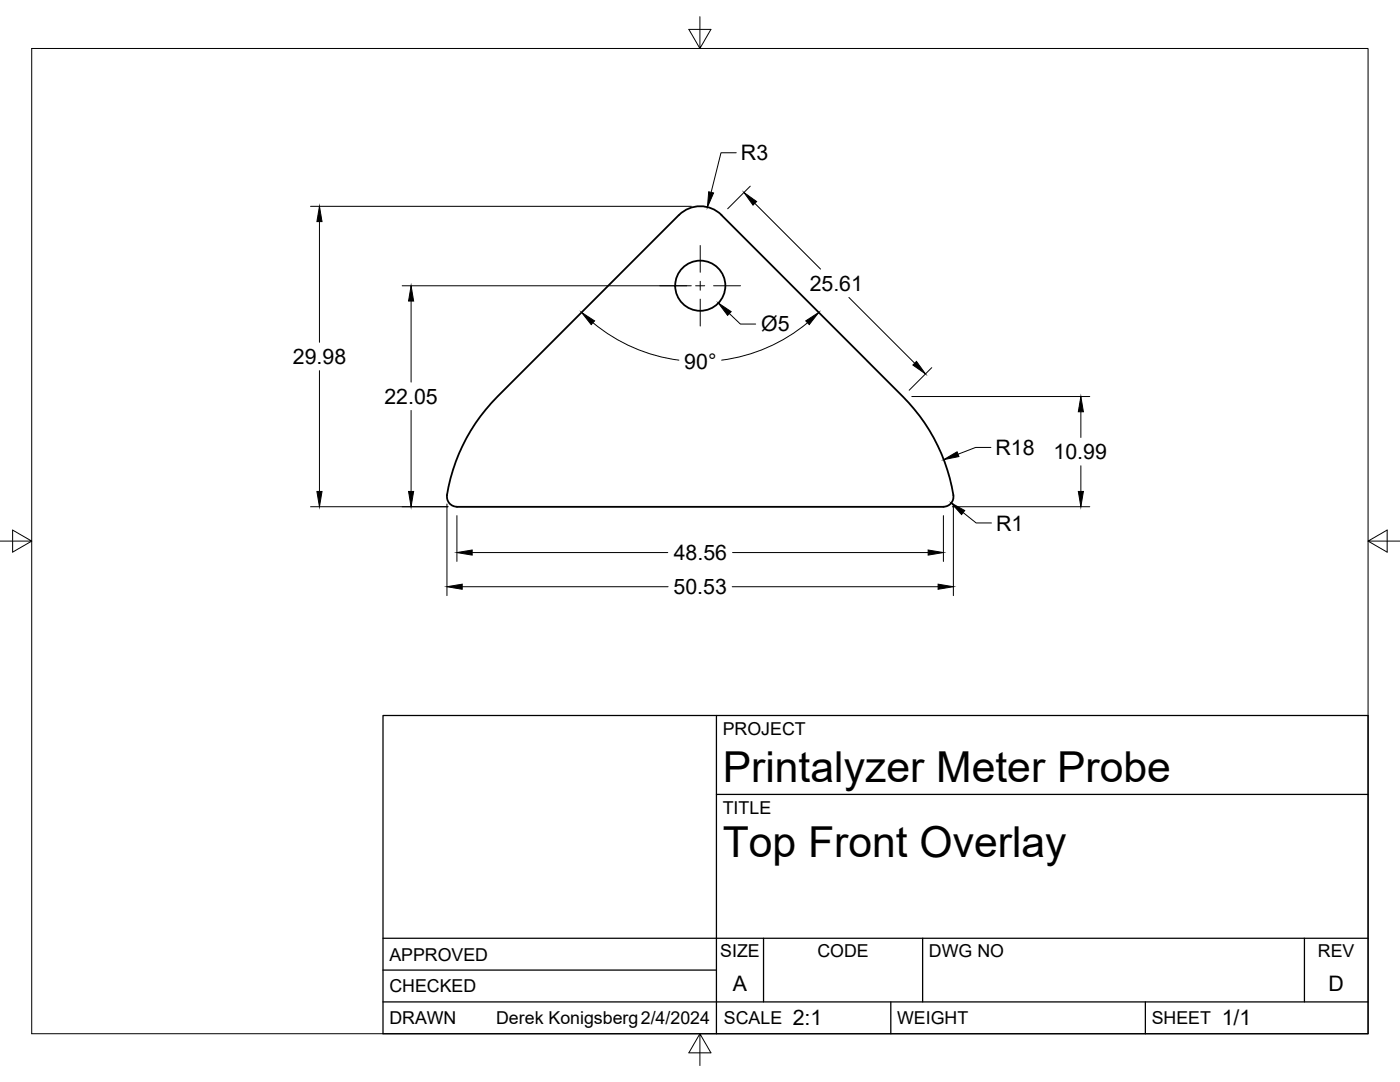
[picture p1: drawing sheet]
<svg xmlns="http://www.w3.org/2000/svg" width="279mm" height="216mm" viewBox="0 0 279 216" stroke-linecap="round" stroke-linejoin="round" font-family="sans-serif">
<!-- layer: Visible -->
<g fill="none" stroke="#000" stroke-width=".36">
<path d="M190.3 98.8a2.03 2.03 0 0 1-2 2.3h-97.1a2.03 2.03 0 0 1-2-2.3 36.1 36.1 0 0 1 10.1-19.7l36.2-36.2a6 6 0 0 1 8.5 0l36.2 36.2a36 36 0 0 1 10.1 19.7"/>
<circle cx="139.8" cy="57" r="5"/>
</g>
<!-- layer: Border -->
<path d="M6.3 9.7h266.7v196.6h-266.7zM139.7 3.3v6.4l2.2-3.8h-4.4l2.2 3.8M0 108h6.3l-3.8-2.2v4.4l3.8-2.2M273 108l3.8 2.2v-4.4l-3.8 2.2h6.4M139.7 206.3l-2.2 3.8h4.4l-2.2-3.8v6.3" fill="none" stroke="#000" stroke-width=".2"/>
<!-- layer: Titleblock -->
<path d="M76.4 142.8h196.6v63.5h-196.6zM143 158.5h130M143 142.8v63.5M76.4 199.9h196.6M76.4 193.6h66.6M76.4 187.2h196.6M152.4 187.2v12.7M177.8 199.9v6.4M184.1 187.2v12.7M228.6 199.9v6.4M260.3 187.2v12.7" fill="none" stroke="#000" stroke-width=".25"/>
<!-- layer: FD_Dimensions -->
<g fill="none" stroke="#000" stroke-width=".2">
<path d="M146.9 30.5h-3l-2 7.9M149.7 37.1l-4.5 4.6M62 41.2h76M63.8 44.2v24.1M80.3 57h57.7M150.6 40.6l13.2 13.1M169.4 59.4l13.1 13.1M63.8 74v24.1M82 60.1v16.1M118.3 64.4a33.5 33.5 0 0 0 17.2 7.5M145.6 62.6l2.2 2.1h3M161.2 64.4a33.5 33.5 0 0 1-17.2 7.5"/>
<path d="M182 79.1h35.5M185.9 73.4l-4.5 4.5M82 81.9v16.2M197.8 89.3h-3.1l-3.5 1.3M215.7 82.2v5.1M215.7 92.9v5.2M62 101.1h27.4M89.2 100.6v18.3M91.2 102.9v9.1M92.2 117.1h41.1M94.2 110.3h39.1M146.1 117.1h41.1"/>
<path d="M146.2 110.3h39M188.3 102.9v9.1M190.1 101.1h27.4M190.3 100.6v18.3M192.2 102.3l2.6 2.1h3.1"/>
</g>
<g fill="#000" stroke="#000" stroke-width=".2">
<path d="M141.4 38.3l1 .2-1.2 2.8zM63.8 41.2l.5 3h-1.1zM148.5 38.4l2.5 1.8-.7 .7zM82 57l.5 3.1h-1zM116.1 62.3l2.6 1.7-.7 .8zM143.4 60.5l2.5 1.7-.7 .7zM160.8 64l2.6-1.7-1.9 2.5zM182.2 72.8l.7-.7 1.8 2.5zM63.2 98.1h1.1l-.5 3zM81.5 98.1h1l-.5 3zM188.3 91.7l2.7-1.6 .4 1zM215.2 98.1h1l-.5 3z"/>
<path d="M215.7 79.1l.5 3.1h-1zM89.2 117.1l3-.5v1zM91.2 110.3l3-.6v1.1zM185.2 109.7l3.1 .6-3.1 .5zM187.2 116.6l3.1 .5-3.1 .5zM189.8 100.4l2.7 1.5-.6 .8z"/>
</g>
<!-- layer: Smart Centers -->
<path d="M131.7 57h5.4M138.8 57h1.8M139.7 49v5.3M139.7 56.1v1.8M139.7 59.7v5.4M142.4 57h5.4" fill="none" stroke="#000" stroke-width=".2"/>
<g font-size="8.5">
<text x="144.3" y="156">Printalyzer Meter Probe</text>
<text x="144.3" y="171">Top Front Overlay</text>
</g>
<g font-size="4.3">
<text x="147.9" y="32">R3</text>
<text x="161.6" y="58">25.61</text>
<text x="151.9" y="66.1">Ø5</text>
<text x="58.5" y="72.6">29.98</text>
<text x="136.6" y="73.6">90°</text>
<text x="76.7" y="80.6">22.05</text>
<text x="198.7" y="90.8">R18</text>
<text x="210.2" y="91.6">10.99</text>
<text x="198.8" y="105.9">R1</text>
<text x="134.5" y="111.8">48.56</text>
<text x="134.4" y="118.6">50.53</text>
<text x="146.3" y="197.7">A</text>
<text x="265.1" y="197.7">D</text>
<text x="158.2" y="204.6">2:1</text>
<text x="243.8" y="204.6">1/1</text>
</g>
<g font-size="3.5">
<text x="144.3" y="146.6">PROJECT</text>
<text x="144.3" y="162.3">TITLE</text>
<text x="77.7" y="191.7">APPROVED</text>
<text x="143.7" y="191">SIZE</text>
<text x="163.1" y="191">CODE</text>
<text x="185.4" y="191">DWG NO</text>
<text x="263" y="191">REV</text>
<text x="77.7" y="198">CHECKED</text>
<text x="77.7" y="204.4">DRAWN</text>
<text x="99" y="204.4">Derek Konigsberg2/4/2024</text>
<text x="144.5" y="204.4">SCALE</text>
<text x="179" y="204.4">WEIGHT</text>
<text x="229.8" y="204.4">SHEET</text>
</g>
</svg>
